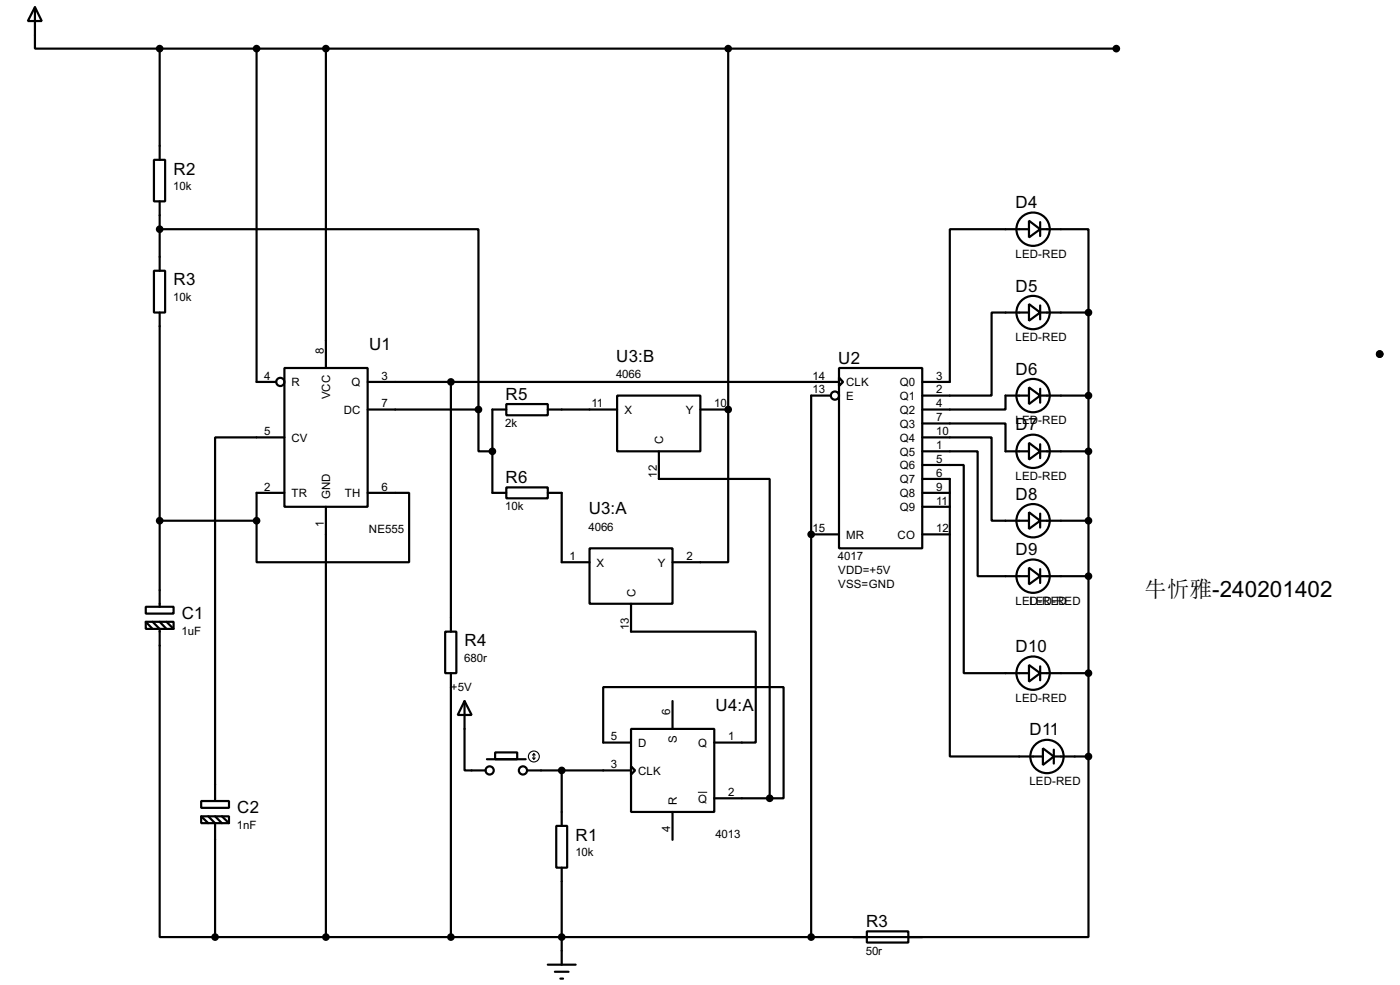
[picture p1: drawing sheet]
<svg xmlns="http://www.w3.org/2000/svg" width="256mm" height="180mm" viewBox="0 0 256 180" stroke-linecap="round" stroke-linejoin="round" font-family="sans-serif">
<g fill="none" stroke="#000" stroke-width=".4">
<path d="M6.4 1.3l1.3 2.6h-2.6zM6.4 1.3v7.6h22.9M29.3 8.9h175.2M29.3 8.9v20.4M47 8.9v61h3.6M59.7 8.9v58.5M133.4 8.9v66.1M28.2 29.3h2.1v7.6h-2.1zM29.3 36.9v12.7M28.2 49.6h2.1v7.6h-2.1zM29.3 42h58.4v33M29.3 57.2v53.9"/>
<path d="M188.5 40.4l2.1 1.6-2.1 1.5zM188.5 55.7l2.1 1.5-2.1 1.5zM188.5 42h-14.5v27.9h-5M188.5 57.2h-6.8v15.2h-12.7M190.6 42h8.8v15.2M190.6 57.2h8.8M190.6 40.7v2.5M190.6 55.9v2.6M199.4 57.2v81.3M52.1 67.4h15.3v25.4h-15.3zM67.4 69.9h86.3M67.4 75h20.3"/>
<path d="M82.6 69.9v45.7M87.7 75v7.6h2.5M92.8 74h7.6v2h-7.6zM92.8 75h-2.6v15.2h2.6M100.4 75h12.7M113.1 72.4h15.2v10.2h-15.2zM128.3 75h5.1M133.4 75v27.9h-10.2M152.2 72.4h-3.6v99.1M153.7 67.4h15.3v33h-15.3zM153.7 69.1l.8 .8-.8 .8zM169 77.5h15.2v5.1h4.3"/>
<path d="M188.5 70.9l2.1 1.5-2.1 1.6zM188.5 72.4h-4.3v2.6h-15.2M190.6 72.4h8.8M190.6 71.2v2.5M29.3 95.3h17.7M52.1 80.1h-12.7v66.5M52.1 90.2h-5.1v5.1M59.7 92.8v78.7M67.4 90.2h7.6v12.7h-28v-7.6M92.8 89.2h7.6v2h-7.6zM100.4 90.2h2.5v12.7h5.1M120.7 82.6v5.1h20.3v58.4"/>
<path d="M148.6 97.8h5.1M169 80.1h12.7v15.2h6.8M169 82.6h10.1v22.9h9.4M169 85.1h7.6v38.1h11.9M169 87.7h5v50.8h17.1M169 90.2h5M169 97.8h5M169 92.8h5M188.5 81.1l2.1 1.5-2.1 1.5zM188.5 93.8l2.1 1.5-2.1 1.5zM190.6 82.6h8.8M190.6 95.3h8.8"/>
<path d="M190.6 81.3v2.6M190.6 94v2.6M26.7 111.1h5.1v1.2h-5.1zM26.7 113.8h5.1v1.3h-5.1zM26.7 113.8l1.3 1.3M28 113.8l1.3 1.3v56.4h10.1M29.3 113.8l1.2 1.3M30.5 113.8l1.3 1.3M81.6 115.6h2v7.6h-2zM108 100.4h15.2v10.1h-15.2zM115.6 110.5v5.1h22.9v20.3h-7.6M188.5 103.9l2.1 1.6-2.1 1.5z"/>
<path d="M190.6 105.5h8.8M190.6 104.2v2.5M82.6 123.2v48.3M85.1 128.3l1.3 2.6h-2.5zM85.1 128.3v12.7h3.9M89.2 139h7.1M90.7 137.7h4.1v1.3h-4.1zM115.6 133.4h15.3v15.2h-15.3zM115.6 135.9h-5.1v-10.1h33.1v20.3h-2.6M123.2 128.3v5.1M188.5 121.7l2.1 1.5-2.1 1.6zM190.6 123.2h8.8"/>
<path d="M190.6 122v2.5M191.1 137l2 1.5-2 1.5zM193.1 138.5h6.3M193.1 137.2v2.6M199.4 138.5v33h-50.8M36.9 146.6h5.1v1.3h-5.1zM36.9 149.4h5.1v1.3h-5.1zM36.9 149.4l1.3 1.3M38.2 149.4l1.2 1.3v20.8M39.4 149.4l1.3 1.3M40.7 149.4l1.3 1.3M96.6 141h19"/>
<path d="M101.9 151.2h2v7.6h-2zM102.9 141v10.2M102.9 158.8v17.8M115.6 140.3l.8 .7-.8 .8zM123.2 148.6v5.1M130.9 146.1h10.1M39.4 171.5h109.2M100.4 176.6h5.1M101.7 177.9h2.5M102.7 179.1h.5M156.3 171.5h2.5M158.8 170.5h7.6v2h-7.6z"/>
<path d="M166.4 171.5h2.6"/>
<circle cx="189.2" cy="42" r="3.1"/>
<circle cx="189.2" cy="57.2" r="3.1"/>
<circle cx="51.3" cy="69.9" r=".75"/>
<circle cx="152.9" cy="72.4" r=".75"/>
<circle cx="189.2" cy="72.4" r="3.1"/>
<circle cx="189.2" cy="82.6" r="3.1"/>
<circle cx="189.2" cy="95.3" r="3.1"/>
<circle cx="189.2" cy="105.5" r="3.1"/>
<circle cx="189.2" cy="123.2" r="3.1"/>
<circle cx="191.8" cy="138.5" r="3.1"/>
<circle cx="89.7" cy="141" r=".75"/>
<circle cx="95.8" cy="141" r=".75"/>
</g>
<g fill="#000">
<circle cx="133.4" cy="75" r=".2"/>
<circle cx="252.8" cy="64.8" r=".2"/>
<circle cx="148.6" cy="97.8" r=".2"/>
</g>
<g fill="#000" stroke="#000" stroke-width=".4">
<circle cx="29.2" cy="8.9" r=".5"/>
<circle cx="47" cy="8.9" r=".5"/>
<circle cx="59.7" cy="8.9" r=".5"/>
<circle cx="133.4" cy="8.9" r=".5"/>
<circle cx="204.5" cy="8.9" r=".5"/>
<circle cx="29.2" cy="42" r=".5"/>
<circle cx="199.4" cy="57.2" r=".5"/>
<circle cx="82.6" cy="69.9" r=".5"/>
<circle cx="87.6" cy="75" r=".5"/>
<circle cx="133.4" cy="75" r=".5"/>
<circle cx="199.4" cy="72.4" r=".5"/>
<circle cx="252.7" cy="64.8" r=".5"/>
<circle cx="29.2" cy="95.3" r=".5"/>
<circle cx="47" cy="95.3" r=".5"/>
<circle cx="90.2" cy="82.6" r=".5"/>
<circle cx="148.6" cy="97.8" r=".5"/>
<circle cx="199.4" cy="95.3" r=".5"/>
<circle cx="199.4" cy="82.6" r=".5"/>
<circle cx="199.4" cy="105.5" r=".5"/>
<circle cx="199.4" cy="123.2" r=".5"/>
<circle cx="199.4" cy="138.5" r=".5"/>
<circle cx="102.9" cy="141" r=".5"/>
<circle cx="141" cy="146.1" r=".5"/>
<circle cx="39.4" cy="171.5" r=".5"/>
<circle cx="59.7" cy="171.5" r=".5"/>
<circle cx="82.6" cy="171.5" r=".5"/>
<circle cx="102.9" cy="171.5" r=".5"/>
<circle cx="148.6" cy="171.5" r=".5"/>
</g>
<path d="M127.9 145h1.7" fill="none" stroke="#000" stroke-width=".18"/>
<g fill="none" stroke="#000" stroke-width=".2">
<path d="M97.6 138.7l.2 .3M97.8 138v1M97.8 138l-.2 .2M97.8 138l.3 .2M98.1 138.7l-.3 .3"/>
<circle cx="97.8" cy="138.5" r="1"/>
</g>
<text font-size="4.2" x="209.6" y="109.3">牛忻雅-240201402</text>
<g font-size="3.5">
<text x="31.8" y="31.9">R2</text>
<text x="186.1" y="38.1">D4</text>
<text x="31.8" y="52.2">R3</text>
<text x="186.1" y="53.3">D5</text>
<text x="67.6" y="64">U1</text>
<text x="112.9" y="66.3">U3:B</text>
<text x="153.6" y="66.6">U2</text>
<text x="186.1" y="68.6">D6</text>
<text x="92.6" y="73.2">R5</text>
<text x="186.1" y="78.8">D7</text>
<text x="92.6" y="88.4">R6</text>
<text x="107.9" y="94.2">U3:A</text>
<text x="186.1" y="91.5">D8</text>
<text x="186.1" y="101.6">D9</text>
<text x="33.3" y="113.2">C1</text>
<text x="85.1" y="118.3">R4</text>
<text x="186.1" y="119.4">D10</text>
<text x="131.1" y="130.1">U4:A</text>
<text x="188.6" y="134.6">D11</text>
<text x="43.5" y="148.8">C2</text>
<text x="105.5" y="153.9">R1</text>
<text x="158.7" y="169.7">R3</text>
</g>
<g font-size="2.4">
<text x="31.8" y="34.9">10k</text>
<text x="186" y="47.2">LED-RED</text>
<text x="31.8" y="55.2">10k</text>
<text x="59.3" y="64.8" transform="rotate(-90 59.3 64.8)">8</text>
<text x="186" y="62.4">LED-RED</text>
<text x="48.4" y="69.5">4</text>
<text x="53.4" y="70.7">R</text>
<text x="64.4" y="70.7">Q</text>
<text x="69.9" y="69.5">3</text>
<text x="112.9" y="69.1">4066</text>
<text x="148.9" y="69.5">14</text>
<text x="148.9" y="72">13</text>
<text x="155" y="70.7">CLK</text>
<text x="164.8" y="70.7">Q0</text>
<text x="171.5" y="69.5">3</text>
<text x="171.5" y="72">2</text>
<text x="60.5" y="73.1" transform="rotate(-90 60.5 73.1)">VCC</text>
<text x="63" y="75.8">DC</text>
<text x="69.9" y="74.6">7</text>
<text x="108.4" y="74.6">11</text>
<text x="114.4" y="75.8">X</text>
<text x="125.6" y="75.8">Y</text>
<text x="130.9" y="74.6">10</text>
<text x="155" y="73.2">E</text>
<text x="164.8" y="73.2">Q1</text>
<text x="164.8" y="75.8">Q2</text>
<text x="171.5" y="74.6">4</text>
<text x="171.5" y="77.1">7</text>
<text x="186" y="77.6">LED-RED</text>
<text x="48.4" y="79.7">5</text>
<text x="53.4" y="80.8">CV</text>
<text x="92.6" y="78.2">2k</text>
<text x="121.5" y="81.3" transform="rotate(-90 121.5 81.3)">C</text>
<text x="164.8" y="78.3">Q3</text>
<text x="164.8" y="80.8">Q4</text>
<text x="164.8" y="83.4">Q5</text>
<text x="171.5" y="79.7">10</text>
<text x="171.5" y="82.2">1</text>
<text x="48.4" y="89.8">2</text>
<text x="69.9" y="89.8">6</text>
<text x="120.3" y="87.4" transform="rotate(-90 120.3 87.4)">12</text>
<text x="164.8" y="85.9">Q6</text>
<text x="164.8" y="88.5">Q7</text>
<text x="171.5" y="84.7">5</text>
<text x="171.5" y="87.3">6</text>
<text x="171.5" y="89.8">9</text>
<text x="186" y="87.8">LED-RED</text>
<text x="53.4" y="91">TR</text>
<text x="60.5" y="91.4" transform="rotate(-90 60.5 91.4)">GND</text>
<text x="63.2" y="91">TH</text>
<text x="92.6" y="93.4">10k</text>
<text x="164.8" y="91">Q8</text>
<text x="164.8" y="93.6">Q9</text>
<text x="171.5" y="92.4">11</text>
<text x="59.3" y="96.5" transform="rotate(-90 59.3 96.5)">1</text>
<text x="67.6" y="97.5">NE555</text>
<text x="107.8" y="97.1">4066</text>
<text x="148.9" y="97.4">15</text>
<text x="155" y="98.6">MR</text>
<text x="164.4" y="98.6">CO</text>
<text x="171.5" y="97.4">12</text>
<text x="104.3" y="102.5">1</text>
<text x="109.3" y="103.7">X</text>
<text x="120.5" y="103.7">Y</text>
<text x="125.8" y="102.5">2</text>
<text x="153.5" y="102.6">4017</text>
<text x="153.5" y="105.1">VDD=+5V</text>
<text x="153.5" y="107.7">VSS=GND</text>
<text x="116.4" y="109.2" transform="rotate(-90 116.4 109.2)">C</text>
<text x="186" y="110.7">LELED-RED</text>
<text x="188.7" y="110.7">D-RED</text>
<text x="33.3" y="116.2">1uF</text>
<text x="115.2" y="115.4" transform="rotate(-90 115.2 115.4)">13</text>
<text x="85.1" y="121.2">680r</text>
<text x="82.6" y="126.6">+5V</text>
<text x="122.8" y="130.9" transform="rotate(-90 122.8 130.9)">6</text>
<text x="186" y="128.5">LED-RED</text>
<text x="111.9" y="135.5">5</text>
<text x="116.9" y="136.7">D</text>
<text x="124" y="136.1" transform="rotate(-90 124 136.1)">S</text>
<text x="127.9" y="136.7">Q</text>
<text x="133.4" y="135.5">1</text>
<text x="111.9" y="140.6">3</text>
<text x="116.9" y="141.8">CLK</text>
<text x="188.6" y="143.7">LED-RED</text>
<text x="124" y="147.3" transform="rotate(-90 124 147.3)">R</text>
<text x="127.9" y="146.9">Q</text>
<text x="133.4" y="145.7">2</text>
<text x="43.4" y="151.7">1nF</text>
<text x="122.8" y="152.3" transform="rotate(-90 122.8 152.3)">4</text>
<text x="131.1" y="153.4">4013</text>
<text x="105.4" y="156.8">10k</text>
<text x="158.6" y="174.7">50r</text>
</g>
</svg>
